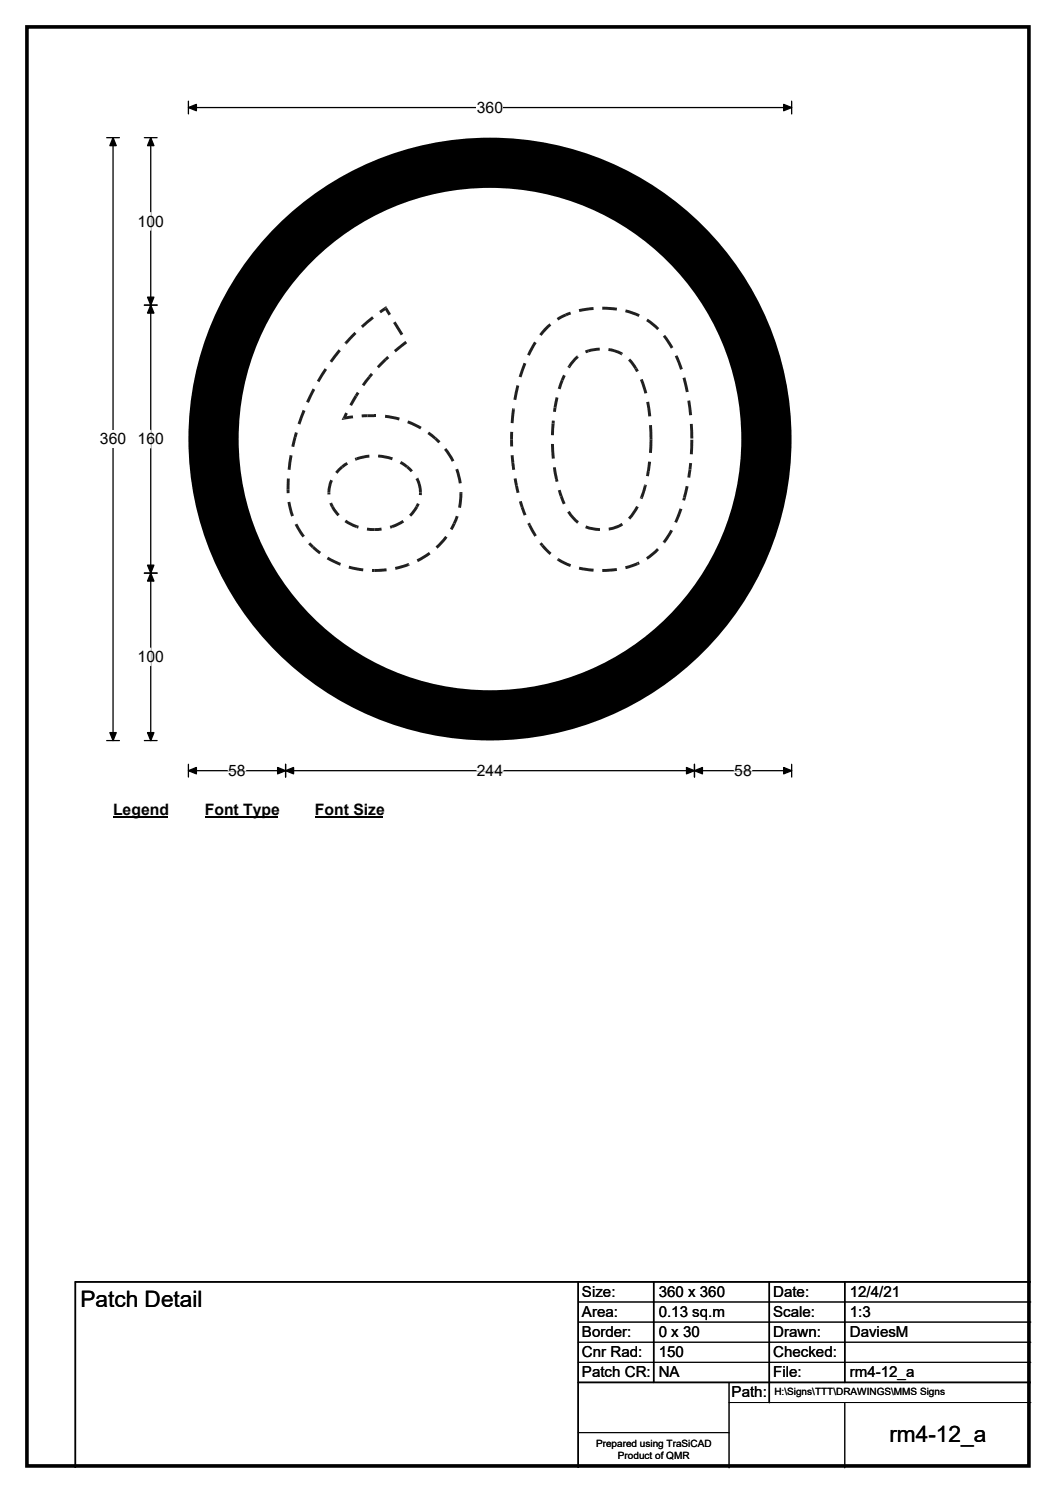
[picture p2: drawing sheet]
<svg xmlns="http://www.w3.org/2000/svg" width="210mm" height="297mm" viewBox="0 0 210 297" stroke-linecap="round" stroke-linejoin="round" font-family="sans-serif">
<path d="M5.4 5.4h199.2v286.3h-199.2z" fill="none" stroke="#000" stroke-width=".72"/>
<path d="M37.5 21.4h119.9M37.5 20.1v2.6M157.4 20.1v2.6" fill="none" stroke="#000" stroke-width=".25"/>
<path d="M37.5 21.4l1.6-.6v1.2zM155.8 20.8l1.6 .6-1.6 .6z" fill="#000" stroke="#000" stroke-width=".25"/>
<path d="M94.8 19.7h5.2v3.5h-5.2z" fill="#fff"/>
<path d="M21.2 27.4h2.5M22.5 27.4v119.9M21.2 147.3h2.5M37.5 153.3h119.9M37.5 152.1v2.5M56.8 152.1v2.5M138.1 152.1v2.5M157.4 152.1v2.5" fill="none" stroke="#000" stroke-width=".25"/>
<path d="M22.5 27.4l.6 1.6h-1.3zM21.8 145.8h1.3l-.6 1.5zM37.5 153.3l1.6-.6v1.3zM56.8 153.3l1.6-.6v1.3zM55.2 152.7l1.6 .6-1.6 .7zM136.5 152.7l1.6 .6-1.6 .7zM138.1 153.3l1.6-.6v1.3zM155.8 152.7l1.6 .6-1.6 .7z" fill="#000" stroke="#000" stroke-width=".25"/>
<path d="M45.4 153.3h3.5M94.8 153.3h5.2M146 153.3h3.5" fill="none" stroke="#fff" stroke-width=".25"/>
<path d="M19.9 85.6h5.2v3.5h-5.2z" fill="#fff"/>
<path d="M28.7 27.4h2.5M30 27.4v119.9M28.7 60.7h2.5M28.7 114h2.5M28.7 147.3h2.5" fill="none" stroke="#000" stroke-width=".25"/>
<path d="M30 27.4l.6 1.6h-1.3zM30 60.7l.6 1.6h-1.3zM29.3 59.1h1.3l-.6 1.6zM29.3 112.4h1.3l-.6 1.6zM30 114l.6 1.6h-1.3zM29.3 145.8h1.3l-.6 1.5z" fill="#000" stroke="#000" stroke-width=".25"/>
<path d="M30 42.3v3.5M30 85.6v3.5M30 128.9v3.5" fill="none" stroke="#fff" stroke-width=".25"/>
<path d="M22.5 159.3h10.7v3.5h-10.7z" fill="#fff"/>
<path d="M22.5 162.6h10.7" fill="none" stroke="#000" stroke-width=".32"/>
<path d="M40.7 159.3h14.4v3.5h-14.4z" fill="#fff"/>
<path d="M40.7 162.6h14.4" fill="none" stroke="#000" stroke-width=".32"/>
<path d="M62.6 159.3h13.5v3.5h-13.5z" fill="#fff"/>
<path d="M62.6 162.6h13.5" fill="none" stroke="#000" stroke-width=".32"/>
<circle cx="97.4" cy="87.3" r="60" fill="#fff"/>
<circle cx="97.4" cy="87.4" r="55" fill="none" stroke="#000" stroke-width="10"/>
<g fill="#221f20">
<path d="M91.4 98.1h.5l-.2 3-.6-.2z"/>
<path d="M90.6 102.6l.6 .2-.6 1.5-.5-.3z"/>
<path d="M90.1 104l.5 .3-.6 1.2-.5-.3z"/>
<path d="M88.5 106.6l.5 .4-2 2.2-.4-.5z"/>
<path d="M82.8 111.3l2.5-1.5 .3 .5-2.4 1.5z"/>
<path d="M81.1 112h.2l.2 .5-.2 .1z"/>
<path d="M78.5 112.8l2.6-.8 .2 .6-2.6 .8z"/>
<path d="M74.4 113.2l2.4-.1 .1 .5-2.5 .2z"/>
<path d="M74 113.2h.4v.6h-.4z"/>
<path d="M69.4 112.5l2.9 .6-.1 .6-2.9-.6z"/>
<path d="M67.8 112l-.2 .5z"/>
<path d="M65.3 110.8l2.5 1.2-.2 .5-2.6-1.2z"/>
<path d="M62.4 108.6l1.4 1.2-.3 .5-1.4-1.2z"/>
<path d="M61.3 108.3l.4-.4 .7 .7-.3 .5z"/>
<path d="M58.6 104.4l.5-.2 1.5 2.4-.4 .3z"/>
<path d="M57.2 99.9l.5-.1 .7 2.8-.5 .2z"/>
<path d="M57 97.4h.6v.7h-.6z"/>
<path d="M57.1 95.2h.5v2.2h-.6z"/>
<path d="M57.6 90.5l.6 .1-.4 2.9-.6-.1z"/>
<path d="M58.4 86.9l.6 .1-.5 1.9-.6-.1z"/>
<path d="M58.7 86l.5 .1-.2 .9-.6-.1z"/>
<path d="M60.2 81.5l.5 .3-1 2.7-.5-.2z"/>
<path d="M62.2 77.3l.5 .3-1.3 2.6-.5-.3z"/>
<path d="M64.5 73.3l.5 .3-1.5 2.5-.5-.3z"/>
<path d="M67.3 69.5l.5 .4-1.8 2.3-.4-.4z"/>
<path d="M68.5 68.1l.5 .4-.5-.3z"/>
<path d="M70.4 66.1l.1-.1 .4 .4-1.9 2.1-.5-.4z"/>
<path d="M71.8 64.8l2.2-1.9 .4 .5-2.2 1.9z"/>
<path d="M75.4 61.9l1.1-.8 .4 .1-.4 .3 .4 .1-1.2 .7z"/>
<path d="M76.5 61.1l.3-.2 .1 .3z"/>
<path d="M76.5 61.5l.4-.3 .8 1.3-.4 .3z"/>
<path d="M78.2 64.3l.5-.4 1.5 2.5-.5 .3z"/>
<path d="M78.3 69.7l2.3-1.9 .4 .5-2.3 1.8z"/>
<path d="M76.5 71.3l.5-.5 .4 .4-.5 .5z"/>
<path d="M75.8 72l.7-.7 .4 .4-1.5 1.6-.5-.4z"/>
<path d="M73.7 74.2l.5 .4-.5 .6-.5-.4z"/>
<path d="M73.2 74.8l.5 .4-1.3 1.6-.5-.3z"/>
<path d="M71 78l.5 .3-.5 .7-.5-.4z"/>
<path d="M70.5 78.6l.5 .4-1 1.8-.5-.3z"/>
<path d="M68.7 82l.5 .3-.5 1-.3-.4 .1 .6-.3-.4z"/>
<path d="M68.2 83.1l.3 .4-.6 .1z"/>
<path d="M68.4 82.9l1.7-.3 .1 .6-1.7 .3z"/>
<path d="M71.9 82.4h1.2v.6h-1.2z"/>
<path d="M73.1 82.4h1.3v.6h-1.3z"/>
<path d="M74.4 82.4h.4v.6h-.4z"/>
<path d="M76.6 82.5l2.9 .6-.2 .6-2.8-.6z"/>
<path d="M81.2 83.7l-.2 .5z"/>
<path d="M81.2 83.7l2.6 1.2-.3 .5-2.5-1.2z"/>
<path d="M85.3 85.9l1.5 1.1-.4 .5-1.4-1.1z"/>
<path d="M86.8 87l.8 .8-.4 .4-.8-.8z"/>
<path d="M88.3 89.5l.5-.4 1.6 2.5-.6 .3z"/>
<path d="M90.5 93.5l.6-.2 .7 2.8-.6 .1z"/>
<path d="M91.4 97.9h.5v.2h-.5z"/>
<path d="M82.6 95.3l.6-.2a6.2 6.2 0 0 1 .7 2.9h-.6l-.2-1.6z"/>
<path d="M82.6 95.3l.6-.2z"/>
<path d="M81.1 92.6l1 1-.4 .4-.9-.9z"/>
<path d="M79.8 91.7l1.3 .9-.3 .5-1.3-.9z"/>
<path d="M75.2 90.4l1.5 .2 1.4 .4-.2 .6-2.7-.6z"/>
<path d="M70.8 91l2.6-.5 .1 .5-2.5 .6z"/>
<path d="M70.5 91.1l.3-.1 .2 .6-.3 .1z"/>
<path d="M67.9 92.6l1-.7 .3 .5-1 .7z"/>
<path d="M67.2 93.3l.7-.7 .3 .5-1.1 1.2-.4-.4z"/>
<path d="M65.7 95.4l.5 .3-.3 .9-.2 1.4h-.6l.2-1.6z"/>
<path d="M65.1 98h.6v.4h-.6z"/>
<path d="M65.5 100.2l.5-.2 .4 .7-.6 .3z"/>
<path d="M65.8 101l.6-.3 1.1 1.6-.4 .4z"/>
<path d="M68.8 103.4l2.2 1.1-.2 .6-2.3-1.2z"/>
<path d="M71 104.5l.4 .1-.2 .6-.4-.1z"/>
<path d="M73 105l1.4 .1v.5h-1.5z"/>
<path d="M74.4 105.1l1.4-.1 .1 .6h-1.5z"/>
<path d="M77.5 104.6l.4-.1 .2 .6-.4 .1z"/>
<path d="M77.9 104.5l2.1-1.1 .4 .5-2.3 1.2z"/>
<path d="M82.6 100.7l.5 .3-1.4 1.8-.4-.4z"/>
<path d="M82.9 100.1l.5 .2-.3 .7-.5-.3z"/>
<path d="M83.3 98h.6v.5h-.6z"/>
<path d="M137.3 87.5h.6l-.1 2.9h-.6z"/>
<path d="M137.1 92.1l.5 .1-.1 1.2h-.6z"/>
<path d="M136.9 93.4h.6l-.3 1.7-.5-.1z"/>
<path d="M136.4 96.7l.5 .1-.5 2.3-.6-.2z"/>
<path d="M135.8 98.9l.6 .2-.2 .5-.5-.1z"/>
<path d="M135.1 101.1l.6 .2-1.1 2.7-.5-.2z"/>
<path d="M134.1 103.8l.5 .3z"/>
<path d="M133.3 105.4l.5 .2-1.6 2.5-.4-.4z"/>
<path d="M131.8 107.7l.4 .4z"/>
<path d="M128.5 110.9l2.1-1.8 .4 .4-2.2 1.8z"/>
<path d="M126.6 111.9l.4-.2 .2 .5-.3 .2z"/>
<path d="M124.3 112.7l2.3-.8 .3 .5-2.5 .8z"/>
<path d="M119.8 113.2l2.8-.2 .1 .6-2.9 .2z"/>
<path d="M115.2 112.8l2.8 .4v.5l-2.9-.4z"/>
<path d="M111.1 111.1l2.5 1.2-.2 .5-2.6-1.2z"/>
<path d="M111 111l.1 .1-.3 .5-.1-.1z"/>
<path d="M107.6 108.7l.5-.4 1.6 1.7-.4 .4z"/>
<path d="M107.3 108.2l.4-.3 .4 .4-.5 .4z"/>
<path d="M105.1 104.6l.5-.2 1.1 2.1-.4 .3z"/>
<path d="M104.8 104.2l.6-.2 .2 .4-.5 .2z"/>
<path d="M103.5 101l.6-.2 .6 1.6-.6 .2z"/>
<path d="M103.2 99.8l.5-.1 .4 1.1-.6 .2z"/>
<path d="M102.4 96.7l.6-.1 .3 1.4-.6 .1z"/>
<path d="M102.1 95.2l.6-.1 .3 1.5-.6 .1z"/>
<path d="M101.7 92.1h.6l.1 1.3-.5 .1z"/>
<path d="M101.5 90.6h.6l.2 1.5h-.6z"/>
<path d="M101.4 87.5h.6v1.3h-.5z"/>
<path d="M101.5 85.9h.5v1.6h-.6z"/>
<path d="M101.8 81.4l.6 .1-.3 2.7h-.6z"/>
<path d="M101.8 81.2l.6 .1v.2l-.6-.1z"/>
<path d="M102.7 76.6l.6 .2-.6 2.8-.6-.1z"/>
<path d="M104.1 72.2l.5 .2-.9 2.7-.6-.2z"/>
<path d="M106.2 67.9l.5 .4-1.4 2.5-.5-.3z"/>
<path d="M108.2 65.3l1-1 .4 .5-1.9 2-.5-.3z"/>
<path d="M110.7 63.3l1.7-.9 .2 .5-1.6 .9z"/>
<path d="M112.4 62.4l1-.4 .2 .5-1 .4z"/>
<path d="M115.1 61.5l2.9-.4v.6l-2.8 .4z"/>
<path d="M119.8 61l2.9 .2-.1 .6-2.8-.2z"/>
<path d="M124.4 61.6l2.8 .9-.2 .6-2.7-1z"/>
<path d="M128.8 63.4l2.3 1.9-.4 .4-2.2-1.8z"/>
<path d="M131.8 67l.5-.4 1.6 2.5-.5 .3z"/>
<path d="M134.2 70.9l.5-.2 1.1 2.7-.6 .2z"/>
<path d="M135.7 75.2l.6-.1 .6 2.8-.5 .1z"/>
<path d="M136.7 79.8l.5-.1 .4 2.9h-.6z"/>
<path d="M137.2 84.3h.6l.1 2.9h-.6z"/>
<path d="M129.1 84.6h.5l.1 2.9h-.5z"/>
<path d="M128.5 80l.6-.1 .4 2.9-.6 .1z"/>
<path d="M127.3 75.6l.5-.2 .9 2.8-.6 .1z"/>
<path d="M126.2 73.5l.5-.3 .3 .6-.5 .2z"/>
<path d="M124.9 71.7l.4-.4 1.4 1.9-.5 .3z"/>
<path d="M123.7 70.1l.2 .1-.3 .5-.1-.1z"/>
<path d="M121 69.3l1.4 .3 1.3 .5-.2 .5-1.3-.5-1.3-.3z"/>
<path d="M116.9 69.6l2.4-.4v.5l-2.2 .4z"/>
<path d="M116.3 69.8l.6-.2 .2 .5-.6 .2z"/>
<path d="M114.7 70.7l.4 .5z"/>
<path d="M114.3 71.1l.4-.4 .4 .5-.8 .7-.8 1.2-.5-.4z"/>
<path d="M113 72.7l.5 .4-.2 .2-.5-.3z"/>
<path d="M112 74.5l.5 .3-.4 1-.6-.3z"/>
<path d="M111.5 75.5l.6 .3-.6 1.7-.6-.2z"/>
<path d="M110.5 79l.5 .1-.3 2.1-.6-.2z"/>
<path d="M110.1 81l.6 .1-.2 .9-.5-.1z"/>
<path d="M109.7 83.7h.6v.6l-.6-.1z"/>
<path d="M109.7 84.2l.6 .1-.1 2.3h-.6z"/>
<path d="M109.6 88.3h.6l.1 2.9-.6 .1z"/>
<path d="M109.9 93l.6-.1 .4 2.3-.5 .2z"/>
<path d="M110.4 95.4l.5-.1 .1 .5-.5 .1z"/>
<path d="M110.9 97.6l.6-.2 .4 1.2-.6 .2z"/>
<path d="M111.3 98.8l.6-.2 .6 1.5-.6 .3z"/>
<path d="M112.8 101.9l.5-.3 .9 1.2 .9 .9-.3 .5-1.1-1z"/>
<path d="M116.6 104.5l1 .4 1.7 .2v.5l-1.5-.1-1.4-.4z"/>
<path d="M121 105l1.1-.3 1.5-.7 .3 .5a7.3 7.3 0 0 1-2.8 1.1z"/>
<path d="M126.5 100.6l.5 .3-.8 1.3-.9 1.2-.4-.4z"/>
<path d="M127.3 98.9l.5 .2-.1 .2-.5-.2z"/>
<path d="M128 96.6l.6 .1-.8 2.4-.5-.2z"/>
<path d="M128.1 96.4l.5 .1v.2l-.6-.1z"/>
<path d="M128.6 93.7l.6 .1-.2 1-.6-.1z"/>
<path d="M128.9 91.8l.6 .1-.3 1.9-.6-.1z"/>
<path d="M129.2 87.5h.5l-.1 2.6h-.5z"/>
</g>
<path d="M115 255v37M130 255v20M153 255v24M168 255v20M205 255h-190v37M115 275h90" fill="none" stroke="#000" stroke-width=".3"/>
<path d="M115 259h90M115 263h90M115 267h90M115 271h90M145 279h60M145 275v17M168 279v13M115 285h30" fill="none" stroke="#000" stroke-width=".2"/>
<g font-size="4.5">
<text x="16" y="260.1">Patch Detail</text>
<text x="176.8" y="286.9">rm4-12_a</text>
</g>
<g font-size="3.1">
<text x="94.8" y="22.5">360</text>
<text x="27.4" y="45.1">100</text>
<text x="19.9" y="88.4">360</text>
<text x="27.4" y="88.4">160</text>
<text x="27.4" y="131.7">100</text>
<text x="45.4" y="154.4">58</text>
<text x="94.8" y="154.4">244</text>
<text x="146" y="154.4">58</text>
<text x="22.5" y="162.1">Legend</text>
<text x="40.7" y="162.1">Font Type</text>
<text x="62.6" y="162.1">Font Size</text>
</g>
<g font-size="3">
<text x="115.7" y="258">Size:</text>
<text x="131" y="258">360 x 360</text>
<text x="153.7" y="258">Date:</text>
<text x="169" y="258">12/4/21</text>
<text x="115.7" y="262">Area:</text>
<text x="131" y="262">0.13 sq.m</text>
<text x="153.7" y="262">Scale:</text>
<text x="169" y="262">1:3</text>
<text x="115.7" y="266">Border:</text>
<text x="115.7" y="270">Cnr Rad:</text>
<text x="131" y="266">0 x 30</text>
<text x="131" y="270">150</text>
<text x="153.7" y="266">Drawn:</text>
<text x="153.7" y="270">Checked:</text>
<text x="169" y="266">DaviesM</text>
<text x="115.7" y="274">Patch CR:</text>
<text x="131" y="274">NA</text>
<text x="153.7" y="274">File:</text>
<text x="169" y="274">rm4-12_a</text>
<text x="145.5" y="278">Path:</text>
</g>
<g font-size="2">
<text x="154" y="277.6">H:\Signs\TTT\DRAWINGS\MMS Signs</text>
<text x="118.5" y="287.8">Prepared using TraSiCAD</text>
<text x="122.9" y="290.2">Product of QMR</text>
</g>
</svg>
